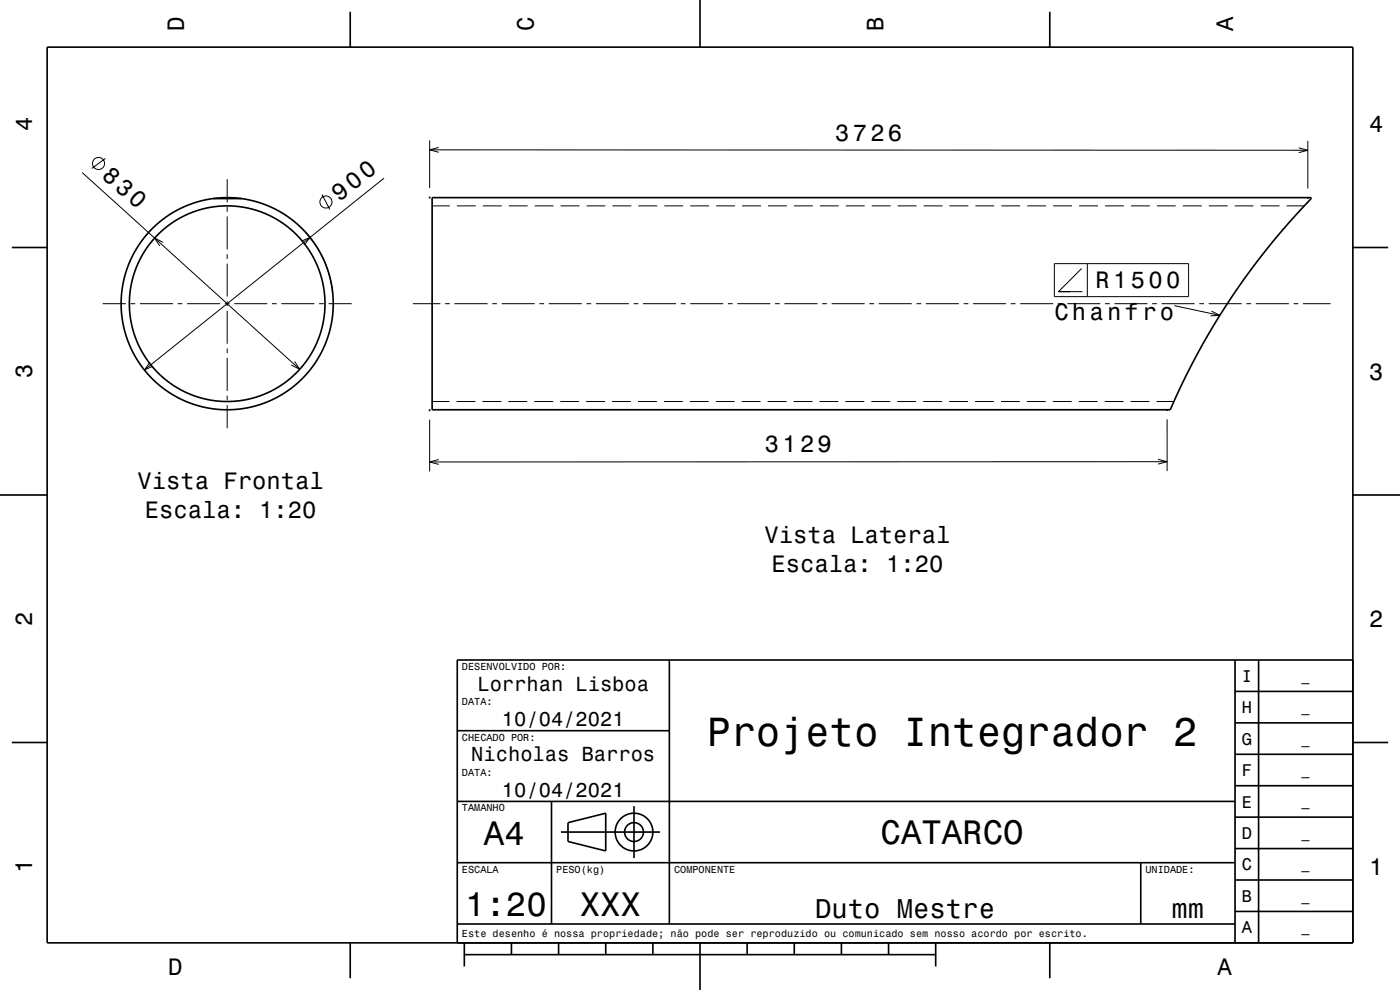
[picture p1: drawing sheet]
<svg xmlns="http://www.w3.org/2000/svg" width="297mm" height="210mm" viewBox="0 0 297 210" stroke-linecap="round" stroke-linejoin="round" font-family="sans-serif">
<g fill="none" stroke="#000" stroke-width=".21">
<path d="M17.4 36.6l46.2 41.7M22.3 33.6l-2.8 2.1M48.2 38v4.9M81.5 37.8l-50.9 40.7M91.1 31.8l186.3 .1M91.2 29.8l-.1 10.1M93.1 31.3l-2 .5 2 .5M275.5 31.4l1.9 .5-1.9 .5M277.4 29.9v10.1M34.6 51.4l-1.8-.9 1.1 1.7M48.2 43.9v1M48.2 45.9v7"/>
<path d="M48.2 53.9v1M48.2 55.9v7M63.9 51.2l1.9-.8-1.2 1.6M64.4 48.9l2.4 2.8 1.8 3.3 1.3 3.5 .7 3.9M68.3 41.3l1.7 3.1M91.7 43.7h3.7M96.9 43.7h4M102.4 43.7h4M107.9 43.7h4M113.4 43.7h4M118.9 43.7h4M124.4 43.7h4"/>
<path d="M129.9 43.7h4M135.4 43.7h4M140.9 43.7h4M146.4 43.7h4M151.9 43.7h4M157.4 43.7h4M162.9 43.7h4M168.4 43.7h4M173.9 43.7h4M179.4 43.7h4M184.9 43.7h4M190.4 43.7h4"/>
<path d="M195.9 43.7h4M201.4 43.7h4M206.9 43.7h4M212.4 43.7h4M217.9 43.7h4M223.4 43.7h4M223.7 55.9h28.5v7h-28.5zM228.9 43.7h4M229.4 57l-4.9 4.9h2.5M230.7 55.9v7M234.4 43.7h4M239.9 43.7h4"/>
<path d="M245.4 43.7h4M250.9 43.7h4M256.4 43.7h4M261.9 43.7h4M267.4 43.7h4M272.9 43.7h3.8M21.8 64.4h4.9M27.7 64.4h1M29.7 64.4h7M31.8 76.9l-1.2 1.6 1.9-.8M37.7 64.4h1M39.7 64.4h7"/>
<path d="M47.7 64.4h1M48.2 63.9v1M48.2 65.9v7M48.2 73.9v1M48.2 75.9v7M49.7 64.4h7M57.7 64.4h1M59.7 64.4h7M62.5 76.7l1.1 1.6-1.8-.9M67.7 64.4h1M69.7 64.4h4.9M87.6 64.4h5.8"/>
<path d="M94.4 64.4h1M96.4 64.4h7M104.4 64.4h1M106.4 64.4h7M114.4 64.4h1M116.4 64.4h7M124.4 64.4h1M126.4 64.4h7M134.4 64.4h1M136.4 64.4h7M144.4 64.4h1M146.4 64.4h7"/>
<path d="M154.4 64.4h1M156.4 64.4h7M164.4 64.4h1M166.4 64.4h7M174.4 64.4h1M176.4 64.4h7M184.4 64.4h1M186.4 64.4h7M194.4 64.4h1M196.4 64.4h7M204.4 64.4h1M206.4 64.4h7"/>
<path d="M214.4 64.4h1M216.4 64.4h7M224.4 64.4h1M224.7 61.9h4.9M226.4 64.4h7M234.4 64.4h1M236.4 64.4h7M244.4 64.4h1M246.4 64.4h7M249.1 64.8l9.7 2.1M254.4 64.4h1M256.4 64.4h7"/>
<path d="M257 66l1.8 .9-2 .1M264.4 64.4h1M266.4 64.4h7M274.4 64.4h1M276.4 64.4h5.9M48.2 83.9v1M48.2 85.9v4.9M91.1 89v11M91.7 85.2h3.6M93.1 97.5l-2 .5 2 .5M96.9 85.2h3.9M102.4 85.2h4"/>
<path d="M107.9 85.2h4M113.4 85.2h4M118.9 85.2h4M124.4 85.2h4M129.9 85.2h4M135.4 85.2h4M140.9 85.2h4M146.3 85.2h4.1M151.8 85.2h4.1M157.3 85.2h4M162.8 85.2h4M168.3 85.2h4"/>
<path d="M173.8 85.2h4M179.3 85.2h4M184.8 85.2h4M190.4 85.2h3.9M195.9 85.2h3.9M201.4 85.2h3.9M206.9 85.2h4M212.4 85.2h4M217.9 85.2h4M223.4 85.2h4M228.9 85.2h4M234.4 85.2h4"/>
<path d="M239.9 85.2h4M245.3 85.2h3.7M245.7 97.4l1.9 .5-1.9 .6M247.6 89v10.9M247.6 97.9l-156.5 .1"/>
<circle cx="20.9" cy="34.7" r="1.28"/>
<circle cx="69.1" cy="42.9" r="1.28"/>
</g>
<g fill="none" stroke="#000" stroke-width=".35">
<path d="M10 10h277v190h-277zM74.3 2.5v7.5M148.5 0v10M222.7 2.5v7.5M2.5 52.5h7.5M45.2 42.1h6M91.7 41.9h186.5v.2l-4.8 5.2-4.2 4.9-4.1 5.4-3.9 5.5-3.7 5.9-3.3 5.6-3.1 6-2.8 6.3h-156.6zM287 52.5h7.5M0 105h10M287 105h10M142 140v56M262 140v60"/>
<path d="M267 140v60M287 140h-190v60M2.5 157.5h7.5M97 155h45M262 153.3h25M262 146.7h25M287 157.5h7.5M97 170h165M117 170v26M119 176.5h21M120.5 174.5l8-2v8l-8-2zM134.5 171v11"/>
<path d="M262 173.3h25M262 166.7h25M262 160h25M97 196h165M97 183h165M242 183v13M262 193.3h25M262 186.7h25M262 180h25M74.3 200v7.5M98.5 202.5h100M98.5 200v5"/>
<path d="M108.5 200v2.5M118.5 200v2.5M128.5 200v2.5M138.5 200v2.5M148.5 200v10M158.5 200v2.5M168.5 200v2.5M178.5 200v2.5M188.5 200v2.5M198.5 200v5M222.7 200v7.5"/>
<circle cx="48.2" cy="64.4" r="20.8"/>
<circle cx="48.2" cy="64.4" r="22.5"/>
<circle cx="134.5" cy="176.5" r="2"/>
<circle cx="134.5" cy="176.5" r="4"/>
</g>
<g fill="#000">
<path d="M91 41.7h.3v.4h-.3z" fill-rule="evenodd"/>
<path d="M277.3 41.8h.3v.4h-.3z" fill-rule="evenodd"/>
<path d="M91 86.8h.3v.4h-.3z" fill-rule="evenodd"/>
<path d="M247.4 86.8h.4v.4h-.4z" fill-rule="evenodd"/>
</g>
<text font-size="8.6" x="150" y="158.1">Projeto Integrador 2</text>
<g font-size="7.2">
<text x="102.7" y="179.3">A4</text>
<text x="186.8" y="179.1">CATARCO</text>
<text x="98.7" y="194.3">1:20</text>
<text x="123" y="194.3">XXX</text>
</g>
<g font-size="5.8">
<text x="172.9" y="194.6">Duto Mestre</text>
<text x="248.5" y="194.6">mm</text>
</g>
<g font-size="5">
<text x="39" y="6.5" transform="rotate(-90 39 6.5)">D</text>
<text x="113.2" y="6.5" transform="rotate(-90 113.2 6.5)">C</text>
<text x="187.4" y="6.5" transform="rotate(-90 187.4 6.5)">B</text>
<text x="261.6" y="6.5" transform="rotate(-90 261.6 6.5)">A</text>
<text x="6.8" y="27.8" transform="rotate(-90 6.8 27.8)">4</text>
<text x="177.2" y="29.8">3726</text>
<text x="290.5" y="28.1">4</text>
<text x="21.4" y="37.5" transform="rotate(42 21.4 37.5)">830</text>
<text x="72" y="42.8" transform="rotate(-38 72 42.8)">900</text>
<text x="232.4" y="61.2">R1500</text>
<text x="223.7" y="67.8">Chanfro</text>
<text x="6.8" y="80.3" transform="rotate(-90 6.8 80.3)">3</text>
<text x="290.5" y="80.6">3</text>
<text x="162.2" y="96">3129</text>
<text x="29.2" y="103.8">Vista Frontal</text>
<text x="30.7" y="109.8">Escala: 1:20</text>
<text x="162.2" y="115.3">Vista Lateral</text>
<text x="163.7" y="121.3">Escala: 1:20</text>
<text x="6.8" y="132.8" transform="rotate(-90 6.8 132.8)">2</text>
<text x="290.5" y="133.1">2</text>
<text x="6.8" y="185.3" transform="rotate(-90 6.8 185.3)">1</text>
<text x="290.5" y="185.6">1</text>
<text x="35.7" y="206.8">D</text>
<text x="258.3" y="206.8">A</text>
</g>
<g font-size="4.3">
<text x="101.3" y="146.5">Lorrhan Lisboa</text>
<text x="106.5" y="154">10/04/2021</text>
<text x="100" y="161.5">Nicholas Barros</text>
<text x="106.5" y="169">10/04/2021</text>
</g>
<g font-size="3.6">
<text x="263.4" y="144.6">I</text>
<text x="263.4" y="151.3">H</text>
<text x="263.4" y="158">G</text>
<text x="263.4" y="164.6">F</text>
<text x="263.4" y="171.3">E</text>
<text x="263.4" y="178">D</text>
<text x="263.4" y="184.6">C</text>
<text x="263.4" y="191.3">B</text>
<text x="263.4" y="198">A</text>
</g>
<g font-size="2.9">
<text x="276.1" y="144.4">_</text>
<text x="276.1" y="151">_</text>
<text x="276.1" y="157.7">_</text>
<text x="276.1" y="164.4">_</text>
<text x="276.1" y="171">_</text>
<text x="276.1" y="177.7">_</text>
<text x="276.1" y="184.4">_</text>
<text x="276.1" y="191.1">_</text>
<text x="276.1" y="197.7">_</text>
</g>
<g font-size="2.2">
<text x="98" y="142.1">DESENVOLVIDO POR:</text>
<text x="98" y="149.6">DATA:</text>
<text x="98" y="157.1">CHECADO POR:</text>
<text x="98" y="164.6">DATA:</text>
<text x="98" y="172.1">TAMANHO</text>
<text x="98" y="185.1">ESCALA</text>
<text x="118" y="185.1">PESO(kg)</text>
<text x="143" y="185.1">COMPONENTE</text>
<text x="243" y="185.1">UNIDADE:</text>
<text x="98" y="198.8">Este desenho é nossa propriedade; não pode ser reproduzido ou comunicado sem nosso acordo por escrito.</text>
</g>
</svg>
